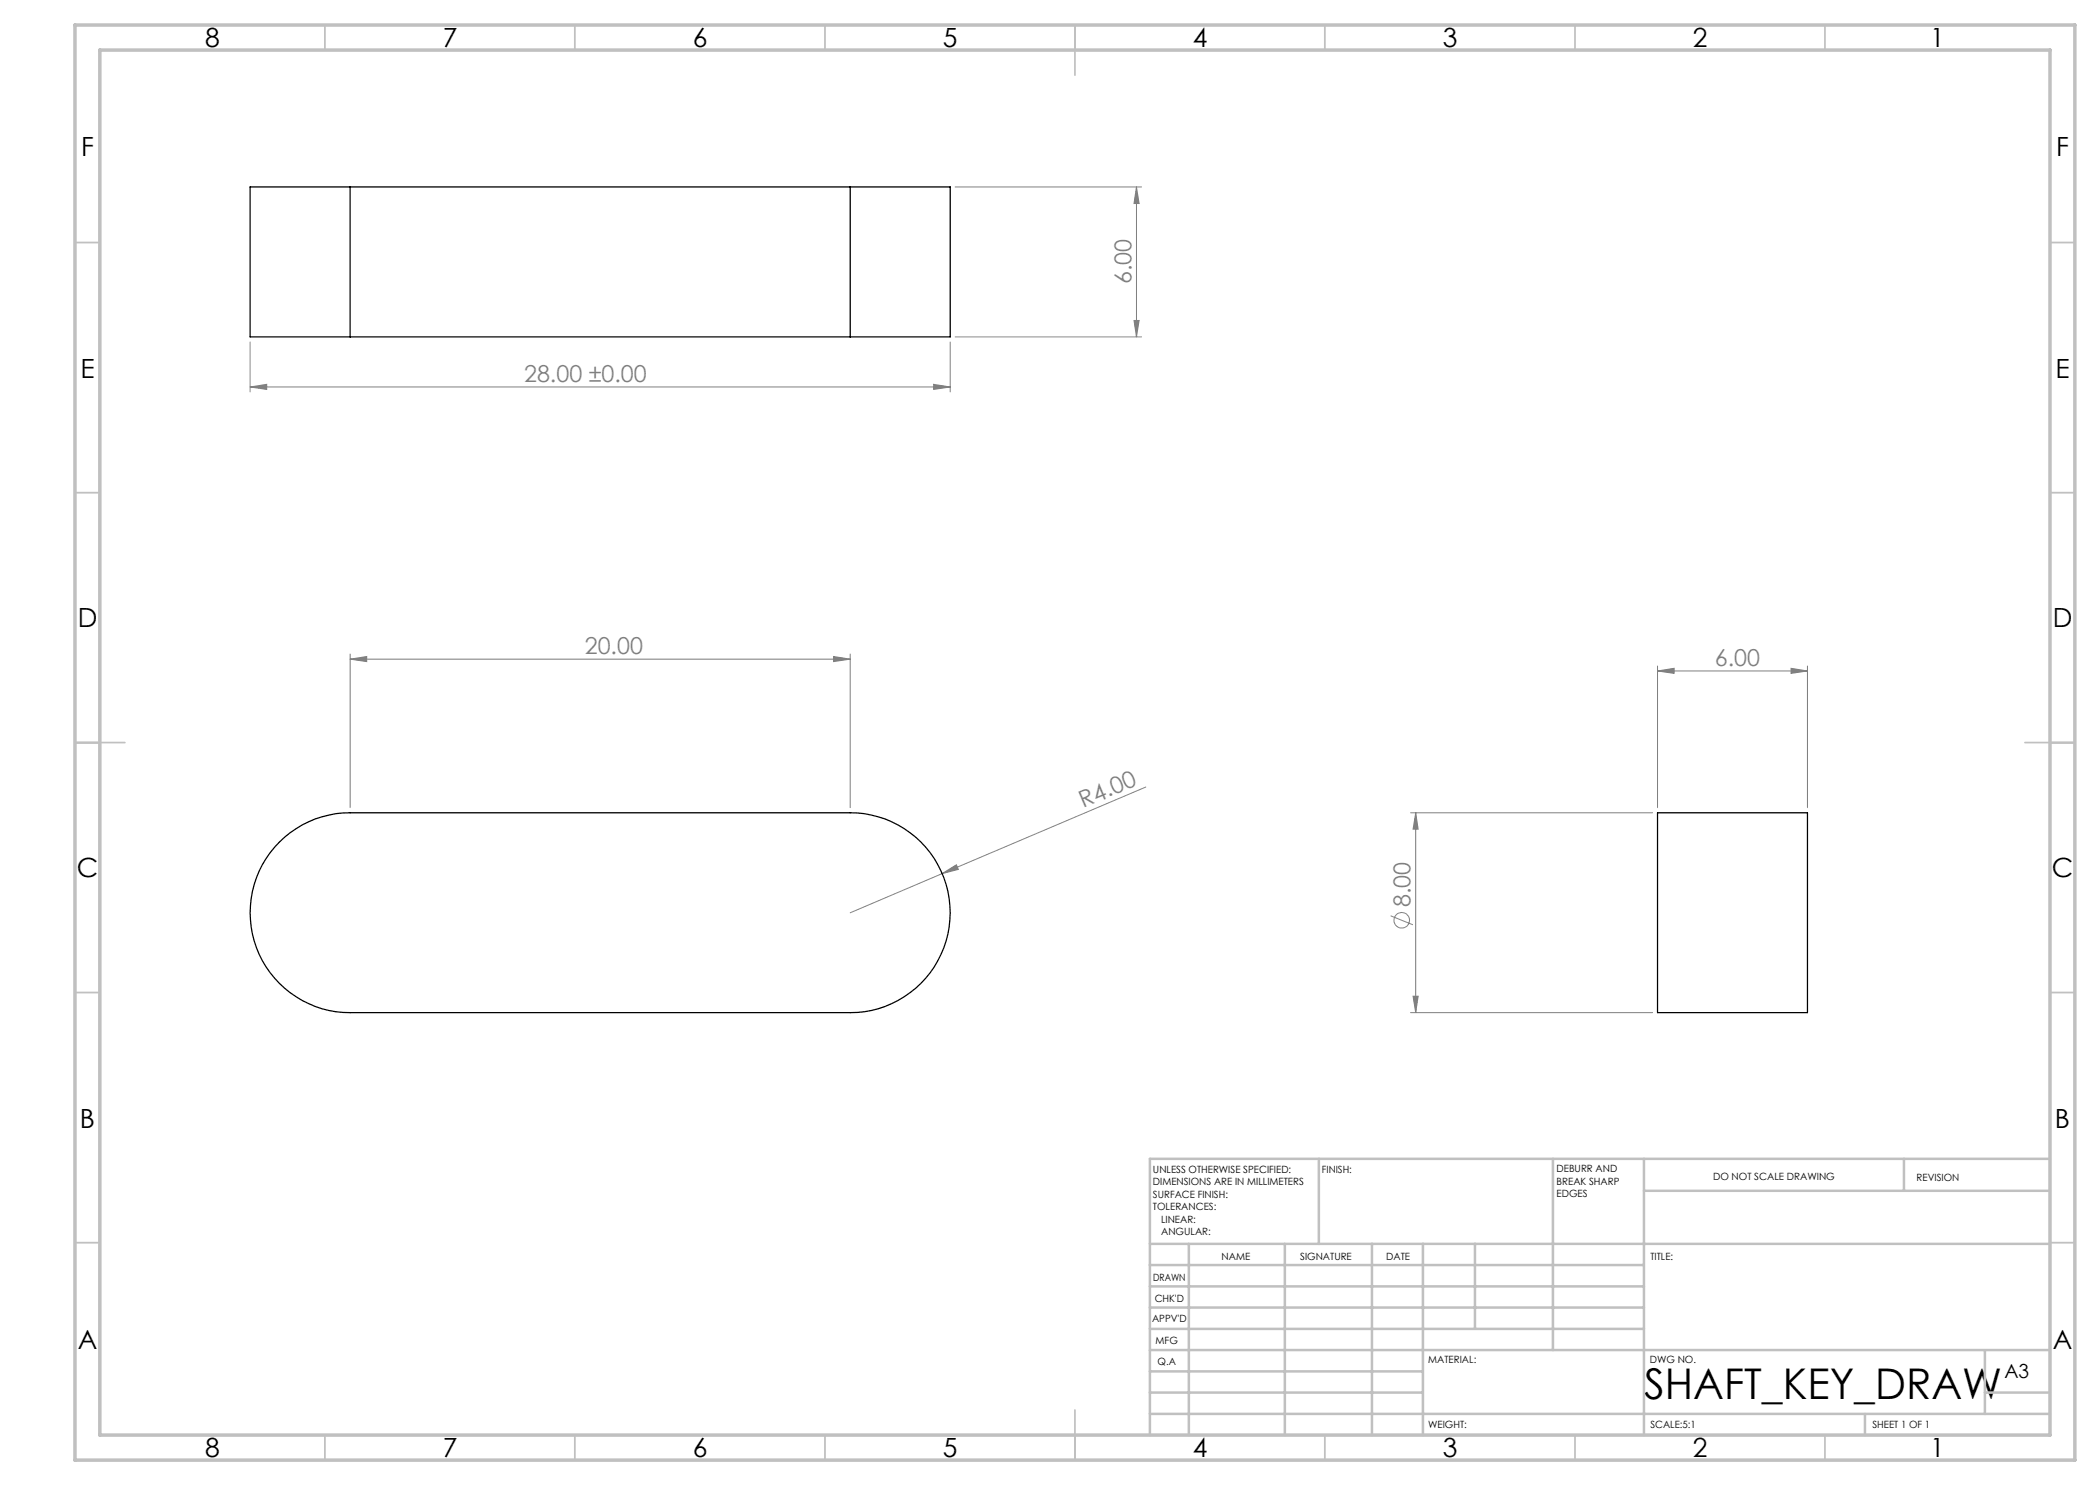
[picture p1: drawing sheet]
<svg xmlns="http://www.w3.org/2000/svg" width="420mm" height="297mm" viewBox="0 0 420 297" stroke-linecap="round" stroke-linejoin="round" font-family="sans-serif">
<g fill="none" stroke="#808080" stroke-width=".2">
<path d="M191 37.4h37.3M227.3 37.4l.5 3.3h-1zM227.3 37.4v30M50 77.4l3.3-.5v1zM50 68.4v10M50 77.4h140M186.7 76.9l3.3 .5-3.3 .5zM190 68.4v10M191 67.4h37.3M226.8 64.1h1l-.5 3.3zM70 131.8l3.3-.5v1zM70 130.8v30.7"/>
<path d="M70 131.8h100M166.7 131.3l3.3 .5-3.3 .5zM170 130.8v30.7M331.5 134.2l3.3-.5v1zM331.5 133.2v28.3M331.5 134.2h30M358.2 133.7l3.3 .5-3.3 .5zM361.5 133.2v28.3M229.2 157.4l-40.8 17.3M188.4 174.7l2.9-1.7 .4 .9zM188.4 174.7l-18.4 7.9M282.1 162.6h48.4"/>
<path d="M283.1 162.6l.5 3.2h-1zM283.1 162.6v39.9M278.1 183.2l4.5 1.8M282.6 199.2h1l-.5 3.3zM282.1 202.5h48.4"/>
<circle cx="280.3" cy="184" r="1.55"/>
</g>
<g fill="none" stroke="#c0c0c0" stroke-width=".35">
<path d="M65 5v5M115 5v5M165 5v5M215 5v10M265 5v5M315 5v5M365 5v5M15 48.5h5M410 48.5h5M15 98.5h5M410 98.5h5M15 148.5h10"/>
<path d="M405 148.5h10M15 198.5h5M410 198.5h5M15 248.5h5M410 248.5h5M65 287v5M115 287v5M165 287v5M215 282v10M265 287v5M315 287v5M365 287v5"/>
</g>
<g fill="none" stroke="#c0c0c0" stroke-width=".5">
<path d="M263.8 231.8v17M310.6 231.8v38.2M328.8 231.8v55.2M328.8 238.2h81.2M380.8 231.8v6.4M410 231.8h-180v55.2M230 248.8h180M230 257.3h98.8M230 253h98.8M237.8 248.8v38.2M257 248.8v38.2M274.4 248.8v38.2"/>
<path d="M284.6 248.8v38.2M295 248.8v17M230 265.8h98.8M230 261.5h98.8M230 278.5h54.6M230 274.3h54.6M230 270h180M397 278.5h13M397 270v12.8M230 282.8h180M373 282.8v4.2"/>
</g>
<path d="M15 5h400v287h-400zM20 10h390v277h-390z" fill="none" stroke="#c0c0c0" stroke-width=".7"/>
<g fill="#808080">
<path d="M188.4 174.7l2.9-1.7 .4 .9z"/>
<path d="M166.7 131.3l3.3 .5-3.3 .5zM70 131.8l3.3-.5v1zM186.7 76.9l3.3 .5-3.3 .5zM50 77.4l3.3-.5v1z"/>
<path d="M331.5 134.2l3.3-.5v1zM358.2 133.7l3.3 .5-3.3 .5z"/>
<path d="M226.8 64.1h1l-.5 3.3zM227.3 37.4l.5 3.3h-1zM282.6 199.2h1l-.5 3.3zM283.1 162.6l.5 3.2h-1z"/>
</g>
<path d="M70 37.4h-20v30h20M70 37.4v30M70 37.4h100M170 37.4h20v30h-20M170 37.4v30M70 67.4h100M55.9 168.4a20 20 0 0 1 14.1-5.8h100a20 20 0 0 1 20 19.9 20 20 0 0 1-20 20h-100a20 20 0 0 1-18.5-12.3 20 20 0 0 1 4.4-21.8zM331.5 162.6h30v39.9h-30z" fill="none" stroke="#000" stroke-width=".25"/>
<text font-size="8.5" x="328.8" y="279.7">SHAFT_KEY_DRAW</text>
<g font-size="5.3">
<text x="41" y="9.5">8</text>
<text x="88.5" y="9.5">7</text>
<text x="138.5" y="9.5">6</text>
<text x="188.5" y="9.5">5</text>
<text x="238.5" y="9.5">4</text>
<text x="288.5" y="9.5">3</text>
<text x="338.5" y="9.5">2</text>
<text x="386" y="9.5">1</text>
<text x="16.2" y="31.2">F</text>
<text x="411.2" y="31.2">F</text>
<text x="16.1" y="75.5">E</text>
<text x="411.1" y="75.5">E</text>
<text x="15.5" y="125.5">D</text>
<text x="410.5" y="125.5">D</text>
<text x="15.4" y="175.5">C</text>
<text x="410.4" y="175.5">C</text>
<text x="16" y="225.5">B</text>
<text x="411" y="225.5">B</text>
<text x="15.5" y="269.7">A</text>
<text x="410.5" y="269.7">A</text>
<text x="41" y="291.5">8</text>
<text x="88.5" y="291.5">7</text>
<text x="138.5" y="291.5">6</text>
<text x="188.5" y="291.5">5</text>
<text x="238.5" y="291.5">4</text>
<text x="288.5" y="291.5">3</text>
<text x="338.5" y="291.5">2</text>
<text x="386" y="291.5">1</text>
</g>
<g font-size="4.7" fill="#808080">
<text x="226.3" y="56.9" transform="rotate(-90 226.3 56.9)">6.00</text>
<text x="104.8" y="76.4">28.00 ±0.00</text>
<text x="117" y="130.8">20.00</text>
<text x="343" y="133.2">6.00</text>
<text x="216.7" y="161.6" transform="rotate(-23 216.7 161.6)">R4.00</text>
<text x="282.1" y="181.5" transform="rotate(-90 282.1 181.5)">8.00</text>
</g>
<text font-size="3.9" x="400.9" y="275.5">A3</text>
<g font-size="2">
<text x="230.6" y="234.6">UNLESS OTHERWISE SPECIFIED:</text>
<text x="230.6" y="237.1">DIMENSIONS ARE IN MILLIMETERS</text>
<text x="230.6" y="239.6">SURFACE FINISH:</text>
<text x="264.4" y="234.6">FINISH:</text>
<text x="311.3" y="234.5">DEBURR AND</text>
<text x="311.3" y="237">BREAK SHARP</text>
<text x="311.3" y="239.5">EDGES</text>
<text x="342.6" y="236">DO NOT SCALE DRAWING</text>
<text x="383.3" y="236.2">REVISION</text>
<text x="230.6" y="242.1">TOLERANCES:</text>
<text x="232.2" y="244.6">LINEAR:</text>
<text x="232.2" y="247.1">ANGULAR:</text>
<text x="244.3" y="252">NAME</text>
<text x="260" y="251.9">SIGNATURE</text>
<text x="277.2" y="251.9">DATE</text>
<text x="330.1" y="251.9">TITLE:</text>
<text x="230.6" y="256.1">DRAWN</text>
<text x="230.9" y="260.3">CHK'D</text>
<text x="230.4" y="264.4">APPV'D</text>
<text x="231.1" y="268.8">MFG</text>
<text x="231.5" y="273">Q.A</text>
<text x="285.6" y="272.5">MATERIAL:</text>
<text x="330" y="272.5">DWG NO.</text>
<text x="285.6" y="285.5">WEIGHT:</text>
<text x="330.1" y="285.6">SCALE:5:1</text>
<text x="374.5" y="285.6">SHEET 1 OF 1</text>
</g>
</svg>
